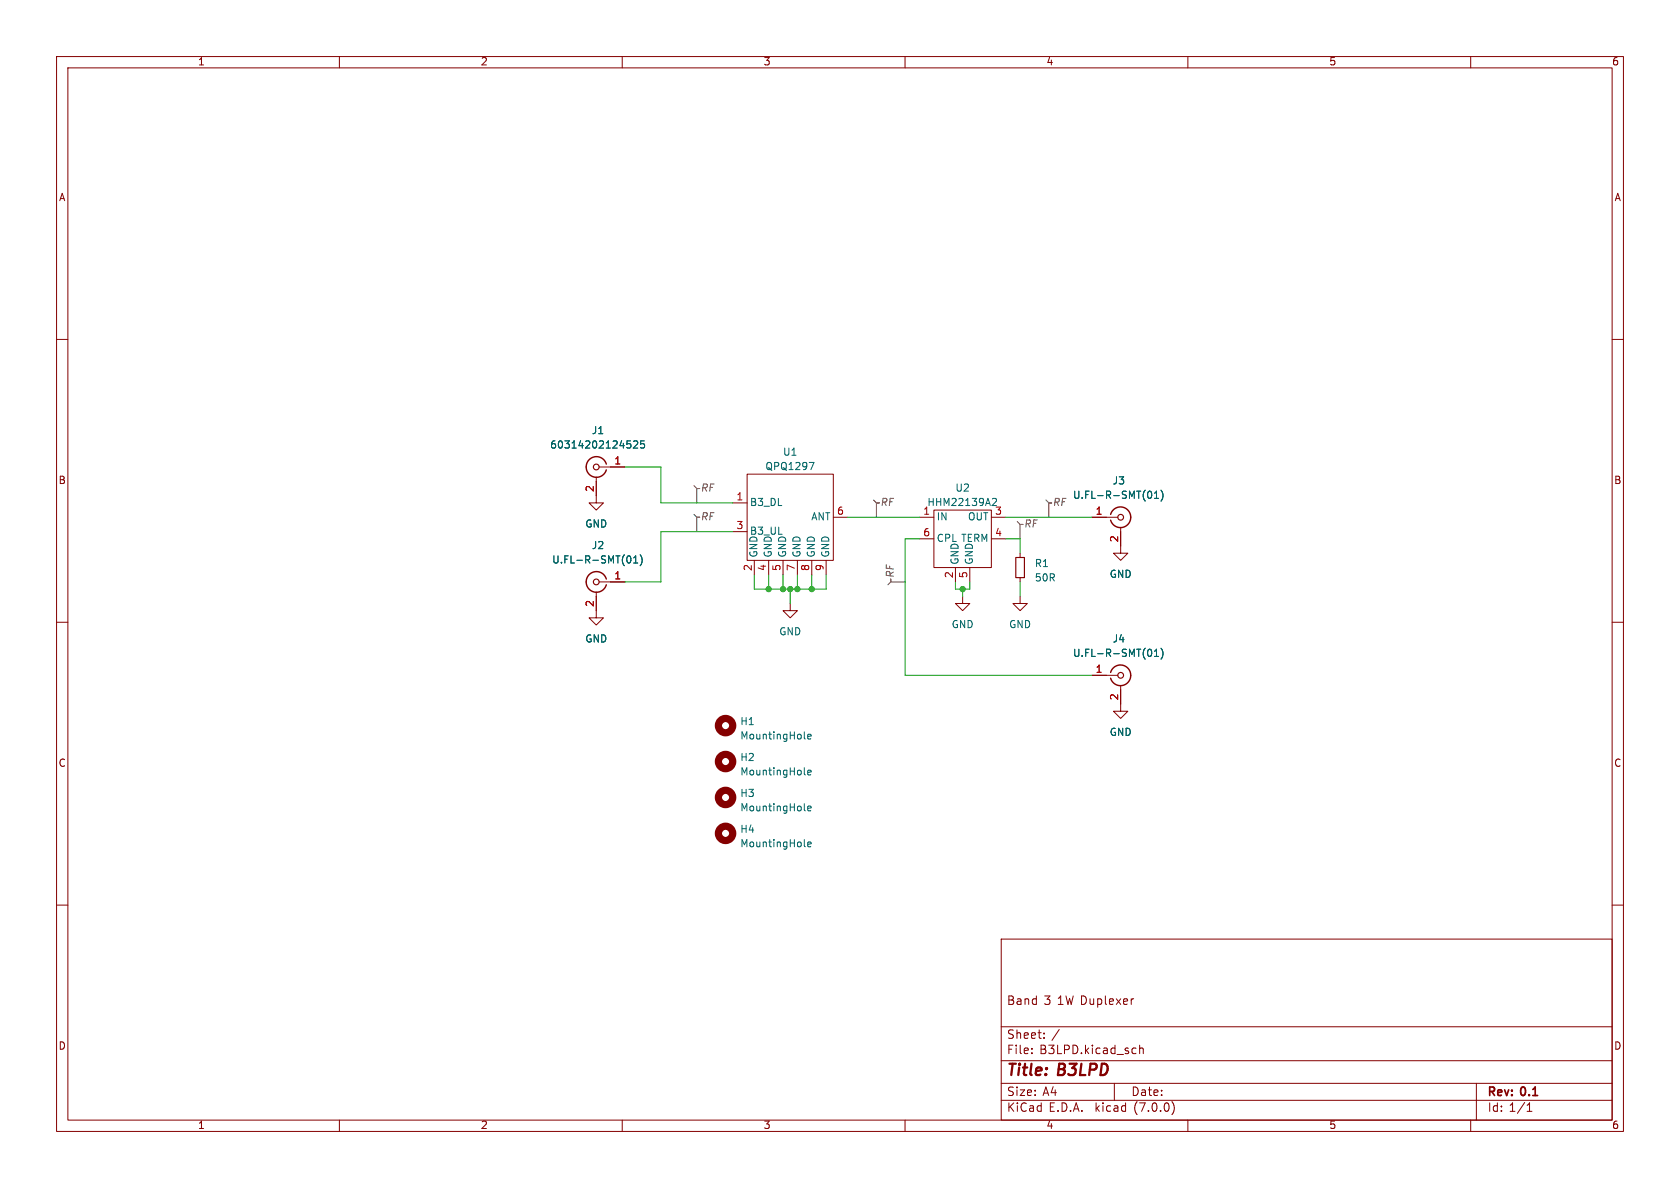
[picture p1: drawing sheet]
<svg xmlns="http://www.w3.org/2000/svg" width="297mm" height="210mm" viewBox="0 0 297 210" stroke-linecap="round" stroke-linejoin="round" font-family="sans-serif">
<g fill="none" stroke="#840000" stroke-width=".18">
<path d="M10 10h277v190h-277zM12 12h273v186h-273zM60 10v2M110 10v2M160 10v2M210 10v2M260 10v2M10 60h2M285 60h2M105.4 84.3v4.6h1.3l-1.3 1.3-1.3-1.3h1.3M105.9 82.6h4.6M129.5 88.9h2.6"/>
<path d="M129.5 94h2.6M132.1 83.8h15.2v15.3h-15.2zM133.3 99.1v2.5M135.9 99.1v2.5M138.4 99.1v2.5M141 99.1v2.5M143.5 99.1v2.5M146 99.1v2.5M147.3 91.4h2.6M162.6 91.4h2.5M162.6 95.3h2.5M165.1 90.2h10.2v10.1h-10.2z"/>
<path d="M175.3 91.4h2.5M175.3 95.3h2.5M180.3 97.8v.8M193 91.4h4.6M198.1 93.2v4.6h-1.3l1.3 1.3 1.3-1.3h-1.3M10 110h2M105.4 104.6v4.6h1.3l-1.3 1.3-1.3-1.3h1.3M105.9 102.9h4.6M139.7 106.7v1.3h-1.3l1.3 1.2 1.3-1.2h-1.3M168.9 100.3v2.6M170.2 105.4v1.3h-1.3l1.3 1.3 1.2-1.3h-1.2M171.4 100.3v2.6"/>
<path d="M180.3 105.4v1.3h-1.2l1.2 1.3 1.3-1.3h-1.3M180.3 102.1v.8M193 119.4h4.6M285 110h2M198.1 121.2v4.5h-1.3l1.3 1.3 1.3-1.3h-1.3M10 160h2M285 160h2M177 166h108v32h-108zM200.4 176.6h-.3M60 198v2M110 198v2M160 198v2"/>
<path d="M177 194.5h108M177 191.5h108M177 187.5h108M177 181.5h108M182.4 186.1v.2M182.4 185.3v.2M184.6 183.4v.2M184.6 182.6v.2M197 191.5v3M201.5 184.8v1.5M201.5 185.4l.2-.1h.3l.1 1M207.2 194.7a1.72 1.72 0 0 1 0 2.3"/>
<path d="M210 198v2M260 198v2M261 191.5v6.5M270 196.5h.8M270 195.4l.4-.4v1.5"/>
</g>
<path d="M107.2 82a1.81 1.81 0 0 0-2.8-.9 1.81 1.81 0 0 0 0 2.9 1.81 1.81 0 0 0 2.8-.9M196.3 90.9a1.81 1.81 0 0 1 2.8-.9 1.81 1.81 0 0 1 0 2.9 1.81 1.81 0 0 1-2.8-1M107.2 102.4a1.81 1.81 0 0 0-2.8-1 1.81 1.81 0 0 0 0 2.9 1.81 1.81 0 0 0 2.8-.9M196.3 118.9a1.81 1.81 0 0 1 2.8-1 1.81 1.81 0 0 1 0 3 1.81 1.81 0 0 1-2.8-1" fill="none" stroke="#840000" stroke-width=".25"/>
<g fill="none" stroke="#840000" stroke-width=".2">
<path d="M179.6 98.6h1.5v3.5h-1.5z"/>
<circle cx="105.4" cy="82.6" r=".51"/>
<circle cx="198.1" cy="91.4" r=".51"/>
<circle cx="105.4" cy="102.9" r=".51"/>
<circle cx="198.1" cy="119.4" r=".51"/>
</g>
<g fill="none" stroke="#006464" stroke-width=".18">
<path d="M111.5 78.5v.6M112 78.1l.5-.2 .2 .4-.7 .9h.7M113.9 77.9h-.6l-.1 .6 .2-.1 .4 .1 .2 .2-.1 .4-.2 .1-.5-.1M111.1 98.3a.68 .68 0 0 1 .5 .6 .68 .68 0 0 1-.5 .6M112 99.5h.7M112 98.6l.4-.3v1.2M113.2 98.1a1.46 1.46 0 0 1 0 1.9M143.1 81.7h.8l-.5 1.3M175.5 88.2l.4-.1 .3 .4-.8 .9M203.2 86.8a.68 .68 0 0 1 .4 .7 .68 .68 0 0 1-.4 .6M204.1 88.1h.7M204.1 87.2l.4-.4v1.3"/>
<path d="M205.2 86.6a1.46 1.46 0 0 1 0 2M203.2 114.8a.68 .68 0 0 1 .4 .6 .68 .68 0 0 1-.4 .6M204.1 115.1l.4-.3v1.2M204.1 116h.7M205.2 114.6a1.46 1.46 0 0 1 0 1.9M142.3 136.9l.1 .1M142.3 130.6h.1M142.8 136.6l.6-.2-.1-.2-.3-.1-.2 .2 .1 .6h.4M142.8 130.2l.6-.1-.1-.2-.3-.1-.2 .2 .1 .6h.4M142.3 143.3h.1M142.3 149.6l.1 .1M142.8 142.9l.6-.1-.1-.2-.3-.1-.2 .2 .1 .6h.4"/>
<path d="M142.8 149.3l.6-.2-.1-.2-.3-.1-.2 .2 .1 .6h.4"/>
</g>
<g fill="none" stroke="#840000" stroke-width="1.3">
<circle cx="128.3" cy="134.6" r="1.27"/>
<circle cx="128.3" cy="128.3" r="1.27"/>
<circle cx="128.3" cy="141" r="1.27"/>
<circle cx="128.3" cy="147.3" r="1.27"/>
</g>
<path d="M122.7 90.9l.5 .5h.5h-.5v2.6M122.7 85.9l.5 .5h.5h-.5v2.5M154.4 88.4l.5 .5h.5h-.5v2.5M179.8 92.2l.5 .5h.5h-.5v2.6M184.9 88.4l.5 .5h.5h-.5v2.5M160 102.9h-2.5v-.5v.5l-.5 .5" fill="none" stroke="#484848" stroke-width=".18"/>
<g fill="none" stroke="#009600" stroke-width=".18">
<path d="M110.5 82.6h6.3v6.3h12.7M129.5 94h-12.7v8.9h-6.3M149.9 91.4h12.7M162.6 95.3h-2.6v24.1h33M177.8 95.3h2.5v2.5M177.8 91.4h15.2M133.3 101.6v2.5h12.7v-2.5M135.9 101.6v2.5M138.4 101.6v2.5M139.7 104.1v2.6M141 101.6v2.5M143.5 101.6v2.5"/>
<path d="M168.9 102.9v1.2h2.5v-1.2M170.2 104.1v1.3M180.3 102.9v2.5"/>
</g>
<g fill="#009600" stroke="#009600" stroke-width=".18">
<circle cx="141" cy="104.1" r=".46"/>
<circle cx="143.5" cy="104.1" r=".46"/>
<circle cx="135.9" cy="104.1" r=".46"/>
<circle cx="138.4" cy="104.1" r=".46"/>
<circle cx="139.7" cy="104.1" r=".46"/>
<circle cx="170.2" cy="104.1" r=".46"/>
</g>
<g font-size="2.8" fill="#840000">
<text x="178" y="190.8">Title:</text>
<text x="187.1" y="190.8">B3LPD</text>
</g>
<g font-size="2.1" fill="#840000">
<text x="178" y="177.9">Band</text>
<text x="184.6" y="177.9">3</text>
<text x="187" y="177.9">1W Duplexer</text>
<text x="178" y="183.9">Sheet:</text>
<text x="185.9" y="183.9">/</text>
<text x="178" y="186.6">File:</text>
<text x="183.8" y="186.6">B3LPD.kicad_sch</text>
<text x="178" y="196.8">KiCad</text>
<text x="178" y="194">Size:</text>
<text x="184.3" y="194">A4</text>
<text x="185.4" y="196.8">E.D.A.</text>
<text x="193.7" y="196.8">kicad</text>
<text x="200" y="194">Date:</text>
<text x="200.6" y="196.8">(7.0.0)</text>
<text x="263" y="194.2">Rev:</text>
<text x="263" y="196.8">Id: 1/1</text>
<text x="269" y="194.2">0.1</text>
</g>
<g font-size="1.8" fill="#840000">
<text x="35" y="11.8">1</text>
<text x="85" y="11.8">2</text>
<text x="135" y="11.8">3</text>
<text x="185" y="11.8">4</text>
<text x="235" y="11.8">5</text>
<text x="285" y="11.8">6</text>
<text x="10.4" y="35.8">A</text>
<text x="285.4" y="35.8">A</text>
<text x="10.3" y="85.8">B</text>
<text x="285.3" y="85.8">B</text>
<text x="10.3" y="135.8">C</text>
<text x="285.3" y="135.8">C</text>
<text x="10.3" y="185.8">D</text>
<text x="285.3" y="185.8">D</text>
<text x="35" y="199.8">1</text>
<text x="85" y="199.8">2</text>
<text x="135" y="199.8">3</text>
<text x="185" y="199.8">4</text>
<text x="235" y="199.8">5</text>
<text x="285" y="199.8">6</text>
</g>
<g font-size="1.8" fill="#006464">
<text x="104.6" y="77">J1</text>
<text x="97.2" y="79.6">60314202124525</text>
<text x="135.3" y="83.4">QPQ1297</text>
<text x="138.4" y="80.8">U1</text>
<text x="132.6" y="89.7">B3_DL</text>
<text x="163.9" y="89.7">HHM22139A2</text>
<text x="168.8" y="87.2">U2</text>
<text x="189.6" y="88.5">U.FL-R-SMT(01)</text>
<text x="196.7" y="85.9">J3</text>
<text x="103.4" y="93.5">GND</text>
<text x="132.6" y="94.8">B3_UL</text>
<text x="143.3" y="92.3">ANT</text>
<text x="165.6" y="92.3">IN</text>
<text x="171" y="92.3">OUT</text>
<text x="175.9" y="91.2">3</text>
<text x="97.6" y="99.9">U.FL-R-SMT(01)</text>
<text x="104.6" y="97.3">J2</text>
<text x="134.2" y="98.6" transform="rotate(-90 134.2 98.6)">GND</text>
<text x="136.7" y="98.6" transform="rotate(-90 136.7 98.6)">GND</text>
<text x="139.3" y="98.6" transform="rotate(-90 139.3 98.6)">GND</text>
<text x="141.8" y="98.6" transform="rotate(-90 141.8 98.6)">GND</text>
<text x="144.3" y="98.6" transform="rotate(-90 144.3 98.6)">GND</text>
<text x="146.9" y="98.6" transform="rotate(-90 146.9 98.6)">GND</text>
<text x="165.6" y="96.1">CPL TERM</text>
<text x="169.7" y="99.8" transform="rotate(-90 169.7 99.8)">GND</text>
<text x="172.3" y="99.8" transform="rotate(-90 172.3 99.8)">GND</text>
<text x="182.9" y="100.5">R1</text>
<text x="182.9" y="103.1">50R</text>
<text x="196.1" y="102.4">GND</text>
<text x="103.4" y="113.9">GND</text>
<text x="137.7" y="112.6">GND</text>
<text x="168.2" y="111.3">GND</text>
<text x="178.3" y="111.3">GND</text>
<text x="196.7" y="113.9">J4</text>
<text x="189.6" y="116.4">U.FL-R-SMT(01)</text>
<text x="130.8" y="128.5">H1</text>
<text x="130.8" y="131">MountingHole</text>
<text x="196.1" y="130.4">GND</text>
<text x="130.8" y="134.8">H2</text>
<text x="130.8" y="137.4">MountingHole</text>
<text x="130.8" y="141.2">H3</text>
<text x="130.8" y="143.7">MountingHole</text>
<text x="130.8" y="147.5">H4</text>
<text x="130.8" y="150.1">MountingHole</text>
</g>
<g font-size="1.8" fill="#a90000">
<text x="108.6" y="82.3">1</text>
<text x="105.2" y="87" transform="rotate(-90 105.2 87)">2</text>
<text x="130.1" y="88.6">1</text>
<text x="130.1" y="93.7">3</text>
<text x="147.9" y="91.2">6</text>
<text x="163.2" y="91.2">1</text>
<text x="163.2" y="95">6</text>
<text x="175.9" y="95">4</text>
<text x="193.6" y="91.2">1</text>
<text x="197.9" y="95.9" transform="rotate(-90 197.9 95.9)">2</text>
<text x="133.1" y="101" transform="rotate(-90 133.1 101)">2</text>
<text x="135.6" y="101" transform="rotate(-90 135.6 101)">4</text>
<text x="138.2" y="101" transform="rotate(-90 138.2 101)">5</text>
<text x="140.7" y="101" transform="rotate(-90 140.7 101)">7</text>
<text x="143.3" y="101" transform="rotate(-90 143.3 101)">8</text>
<text x="145.8" y="101" transform="rotate(-90 145.8 101)">9</text>
<text x="105.2" y="107.3" transform="rotate(-90 105.2 107.3)">2</text>
<text x="108.6" y="102.6">1</text>
<text x="168.7" y="102.3" transform="rotate(-90 168.7 102.3)">2</text>
<text x="171.2" y="102.3" transform="rotate(-90 171.2 102.3)">5</text>
<text x="193.6" y="119.1">1</text>
<text x="197.9" y="123.9" transform="rotate(-90 197.9 123.9)">2</text>
</g>
<g font-size="1.8" fill="#484848">
<text x="123.9" y="87.2">RF</text>
<text x="155.6" y="89.7">RF</text>
<text x="186.1" y="89.7">RF</text>
<text x="123.9" y="92.3">RF</text>
<text x="181" y="93.5">RF</text>
<text x="158.3" y="102.2" transform="rotate(-90 158.3 102.2)">RF</text>
</g>
</svg>
